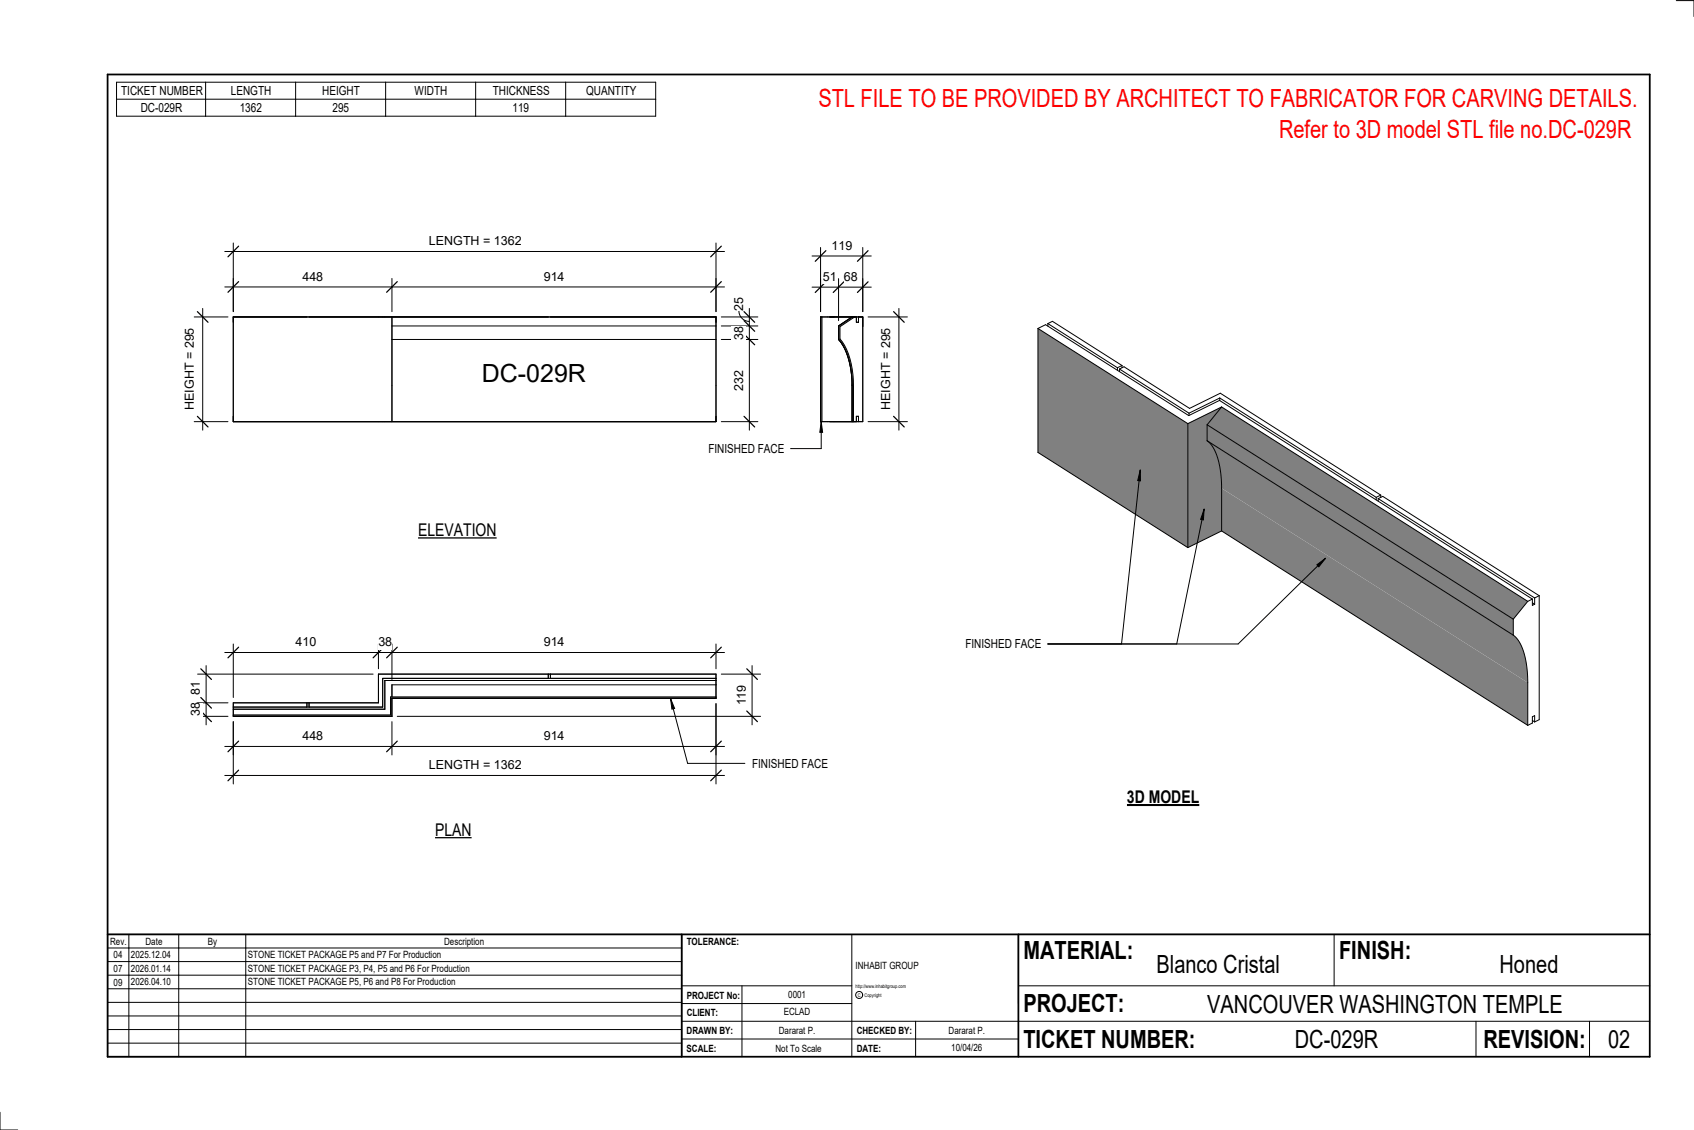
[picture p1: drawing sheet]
<svg xmlns="http://www.w3.org/2000/svg" width="914mm" height="610mm" viewBox="0 0 914 610" stroke-linecap="round" stroke-linejoin="round" font-family="sans-serif">
<g fill="#7c7c7c">
<path d="M443 171h1v56h-1z"/>
<path d="M453 176l7-5h1l-8 5v7a40 40 0 0 1 8 25v19h-1v-19a39 39 0 0 0-7-25z"/>
</g>
<g fill="none" stroke="#000" stroke-width=".54">
<path d="M126 171h260v56h-260zM212 176h174M212 171v56M443 171h23v56h-23zM444 171v56M460 171l-7 5v7M461 171l-8 5v7a40 40 0 0 1 8 25v19M462 171v3h1v-3M453 183l3 5 2 6 1 6 1 8M453 183l1 2M454 185h.1M454 185l1 1"/>
<path d="M455 186v1M455 187h.1M455 187l4 9 1 12M212 208v-25h174v25M460 208v19M462 227v-2h1v2"/>
</g>
<path d="M126 386h85v-10h175v1h-174v9h-86z" fill="#7c7c7c"/>
<path d="M126 379h78v-15h182v13h-174v9h-86zM166 379v2M167 379v2M212 376v-7h174v8M296 364v2M297 364v2M386 367h-178v16h-82M386 366h-179v15h-81M386 376h-175v10h-85" fill="none" stroke="#000" stroke-width=".54"/>
<g fill="#808080">
<path d="M652 238l165 105a21 21 0 0 1 7 15l1 10-166-105a35 35 0 0 0-6-24z"/>
<path d="M652 229l165 105v9l-165-105z"/>
<path d="M659 220l166 104-8 10-165-105z"/>
<path d="M659 263l166 105v23l-166-105z"/>
<path d="M641 229l18-9-7 9v9a22 22 0 0 1 7 15v9v24l-18 9z"/>
<path d="M560 177l81 52v66l-81-51z"/>
</g>
<g fill="none" stroke="#000" stroke-width=".54">
<path d="M438 155h32M443 150v18M453 150v23M466 150v18M560 177l81 52M560 177l4-2 78 49 16-8 169 107M560 177v67l81 51M566 175l2-2 38 24M566 175l37 23M566 175v1M603 198v2M604 199l3-1 35 22 17-8 86 55"/>
<path d="M604 199l38 24M604 199v1M606 197l-3 1M606 197v1M658 215l-16 8M658 215l85 53M658 215v1M659 220l166 104M659 220l-7 9M659 220l-18 9M641 229v66M642 223v1"/>
<path d="M652 238a29 29 0 0 1 7 22v26M652 238l165 105M652 229l165 105M652 229v9M743 268v2M744 269l2-1 85 53M744 269l84 54M744 269v1M745 267l-2 1M745 267v1M659 286l166 105M659 286l-18 9"/>
<path d="M817 334v9M825 324l-8 10M827 323v4l1-1M827 323l-2 1M827 325l1 1M828 323v3M831 321l-3 2M831 321v67l-3 1M817 343a29 29 0 0 1 8 22v26M827 389h1M828 389v-3l-1 1v3l-2 1"/>
</g>
<path d="M446 152l-6 6M456 152l-6 6M469 152l-6 6" fill="none" stroke="#000" stroke-width=".67"/>
<g fill="#fff">
<path d="M455 145h8v8h-8z"/>
<path d="M444 145h7v8h-7z"/>
</g>
<path d="M438 138h32M443 134v34M466 134v34" fill="none" stroke="#000" stroke-width=".54"/>
<path d="M446 135l-6 6M469 135l-6 6" fill="none" stroke="#000" stroke-width=".67"/>
<path d="M449 129h11v7h-11z" fill="#fff"/>
<path d="M469 171h21M485 166v66M469 227h21" fill="none" stroke="#000" stroke-width=".54"/>
<path d="M482 168l6 6M482 225l6 5" fill="none" stroke="#000" stroke-width=".67"/>
<g fill="#fff">
<path d="M474 177h8v44h-8z"/>
<path d="M260 194h57v15h-57z"/>
</g>
<path d="M121 155h270M126 150v18M212 150v18M386 150v18" fill="none" stroke="#000" stroke-width=".54"/>
<path d="M129 152l-6 6M214 152l-5 6M389 152l-5 6" fill="none" stroke="#000" stroke-width=".67"/>
<g fill="#fff">
<path d="M163 145h11v8h-11z"/>
<path d="M294 145h11v8h-11z"/>
</g>
<path d="M121 136h270M126 131v37M386 131v37" fill="none" stroke="#000" stroke-width=".54"/>
<path d="M129 133l-6 6M389 133l-5 6" fill="none" stroke="#000" stroke-width=".67"/>
<path d="M232 126h49v8h-49z" fill="#fff"/>
<path d="M389 176h20M389 171h20M399 168v2l2 2 3 1M404 166v66M389 183h20M389 227h20" fill="none" stroke="#000" stroke-width=".54"/>
<path d="M402 173l5 6M402 168l5 6M402 180l5 6M402 225l5 5" fill="none" stroke="#000" stroke-width=".67"/>
<g fill="#fff">
<path d="M395 160h8v8h-8z"/>
<path d="M395 176h8v7h-8z"/>
<path d="M395 200h8v11h-8z"/>
</g>
<path d="M105 171h18M109 166v66M105 227h18" fill="none" stroke="#000" stroke-width=".54"/>
<path d="M107 168l5 6M107 225l5 5" fill="none" stroke="#000" stroke-width=".67"/>
<path d="M99 177h7v44h-7z" fill="#fff"/>
<path d="M111 359v32M107 364h94M107 379h16M107 386h16" fill="none" stroke="#000" stroke-width=".54"/>
<path d="M108 361l6 6M108 376l6 6M108 384l6 5" fill="none" stroke="#000" stroke-width=".67"/>
<g fill="#fff">
<path d="M102 379h7v7h-7z"/>
<path d="M102 368h7v7h-7z"/>
</g>
<path d="M121 352h270M126 347v29M204 347v14M212 347v20M386 347v14" fill="none" stroke="#000" stroke-width=".54"/>
<path d="M129 349l-6 6M207 349l-6 6M214 349l-5 6M389 349l-5 6" fill="none" stroke="#000" stroke-width=".67"/>
<g fill="#fff">
<path d="M160 343h11v7h-11z"/>
<path d="M204 343h8v7h-8z"/>
<path d="M294 343h11v7h-11z"/>
</g>
<path d="M386 380v27M126 389v18M212 389v18M121 403h270" fill="none" stroke="#000" stroke-width=".54"/>
<path d="M129 400l-6 6M214 400l-5 6M389 400l-5 6" fill="none" stroke="#000" stroke-width=".67"/>
<g fill="#fff">
<path d="M294 393h11v8h-11z"/>
<path d="M163 393h11v8h-11z"/>
</g>
<path d="M406 359v32M389 364h22M214 386h197" fill="none" stroke="#000" stroke-width=".54"/>
<path d="M403 361l6 6M403 384l6 5" fill="none" stroke="#000" stroke-width=".67"/>
<path d="M397 370h7v11h-7z" fill="#fff"/>
<path d="M386 380v43M126 389v34M121 418h270" fill="none" stroke="#000" stroke-width=".54"/>
<path d="M129 415l-6 6M389 415l-5 6" fill="none" stroke="#000" stroke-width=".67"/>
<path d="M232 409h49v8h-49z" fill="#fff"/>
<g fill="none" stroke="#000" stroke-width=".54">
<path d="M905 0h9v9M460 504v66M720 504v28M891 504h-341v37M368 532h92M401 532v38M550 532h341M368 551h523M368 541h92M494 551v19M797 551v19M858 551v19"/>
<path d="M368 561h182M0 600v10h10"/>
<circle cx="464" cy="537" r="1.9"/>
</g>
<path d="M58 40h833v530h-833zM58 504h833M368 504v66M550 504v66" fill="none" stroke="#000" stroke-width=".96"/>
<g fill="#fff">
<path d="M652 534h192v15h-192z"/>
<path d="M513 562h17v6h-17z"/>
<path d="M425 533h10v6h-10z"/>
<path d="M423 543h15v6h-15z"/>
<path d="M420 553h20v6h-20z"/>
<path d="M624 513h68v15h-68z"/>
<path d="M809 513h33v15h-33z"/>
<path d="M512 553h20v6h-20z"/>
<path d="M699 553h45v15h-45z"/>
<path d="M442 45h443v16h-443z"/>
<path d="M868 553h12v15h-12z"/>
<path d="M61 512h5v6h-5z"/>
<path d="M61 520h5v6h-5z"/>
<path d="M61 527h5v6h-5z"/>
</g>
<path d="M58 504h310v66h-310zM58 519h310M58 511h310M70 504v66M96 504v66M133 504v66M58 533h310M58 526h310M58 555h310M58 548h310M58 541h310M58 563h310" fill="none" stroke="#000" stroke-width=".54"/>
<path d="M226 281h42v10h-42z" fill="#fff"/>
<path d="M226 290h42" fill="none" stroke="#000" stroke-width=".69" stroke-linecap="butt"/>
<path d="M235 442h20v11h-20z" fill="#fff"/>
<path d="M235 452h20" fill="none" stroke="#000" stroke-width=".69" stroke-linecap="butt"/>
<path d="M608 424h40v12h-40z" fill="#fff"/>
<path d="M608 434h39" fill="none" stroke="#000" stroke-width="1.1" stroke-linecap="butt"/>
<path d="M690 62h192v15h-192z" fill="#fff"/>
<path d="M63 44h291v19h-291zM63 54h291M111 44v19M160 44v19M208 44v19M257 44v19M305 44v19M443 227l1 6h-1zM443 227v15h-16" fill="none" stroke="#000" stroke-width=".54"/>
<path d="M443 227l1 6h-1z" fill="#000"/>
<path d="M382 238h41v8h-41z" fill="#fff"/>
<path d="M362 377l2 5-1 1z" fill="#000"/>
<path d="M362 377l2 5-1 1zM362 377l9 35h31" fill="none" stroke="#000" stroke-width=".54"/>
<path d="M406 408h41v8h-41z" fill="#fff"/>
<path d="M615 254l1 5h-2zM615 254l-10 93M650 275v5h-2zM650 275l-15 72M711 305l4-4-3 5zM715 301l-47 46h-102" fill="none" stroke="#000" stroke-width=".54"/>
<path d="M615 254l1 5h-2zM650 275v5h-2zM711 305l4-4-3 5z" fill="#000"/>
<path d="M521 344h41v7h-41z" fill="#fff"/>
<g font-size="13.5" fill="#f00">
<text x="442" y="58">STL FILE TO BE PROVIDED BY ARCHITECT TO FABRICATOR FOR CARVING DETAILS.</text>
<text x="690" y="75">Refer to 3D model STL file no.DC-029R</text>
</g>
<g font-size="13.5">
<text x="260" y="206">DC-029R</text>
<text x="552" y="517">MATERIAL:</text>
<text x="723" y="517">FINISH:</text>
<text x="624" y="525">Blanco Cristal</text>
<text x="809" y="525">Honed</text>
<text x="552" y="546">PROJECT:</text>
<text x="652" y="546">VANCOUVER WASHINGTON TEMPLE</text>
<text x="552" y="565">TICKET NUMBER:</text>
<text x="699" y="565">DC-029R</text>
<text x="801" y="565">REVISION:</text>
<text x="868" y="565">02</text>
</g>
<g font-size="9.4">
<text x="226" y="289">ELEVATION</text>
<text x="608" y="433">3D MODEL</text>
<text x="235" y="451">PLAN</text>
</g>
<g font-size="6.7">
<text x="65" y="51">TICKET NUMBER</text>
<text x="125" y="51">LENGTH</text>
<text x="174" y="51">HEIGHT</text>
<text x="224" y="51">WIDTH</text>
<text x="266" y="51">THICKNESS</text>
<text x="316" y="51">QUANTITY</text>
<text x="76" y="60">DC-029R</text>
<text x="129" y="60">1362</text>
<text x="179" y="60">295</text>
<text x="277" y="60">119</text>
<text x="232" y="132">LENGTH = 1362</text>
<text x="449" y="135">119</text>
<text x="163" y="151">448</text>
<text x="294" y="151">914</text>
<text x="444" y="152">51</text>
<text x="455" y="152">68</text>
<text x="401" y="168" transform="rotate(-90 401 168)">25</text>
<text x="401" y="183" transform="rotate(-90 401 183)">38</text>
<text x="401" y="211" transform="rotate(-90 401 211)">232</text>
<text x="105" y="221" transform="rotate(-90 105 221)">HEIGHT = 295</text>
<text x="480" y="221" transform="rotate(-90 480 221)">HEIGHT = 295</text>
<text x="382" y="244">FINISHED FACE</text>
<text x="160" y="349">410</text>
<text x="204" y="349">38</text>
<text x="294" y="349">914</text>
<text x="521" y="350">FINISHED FACE</text>
<text x="108" y="375" transform="rotate(-90 108 375)">81</text>
<text x="403" y="381" transform="rotate(-90 403 381)">119</text>
<text x="108" y="386" transform="rotate(-90 108 386)">38</text>
<text x="163" y="399">448</text>
<text x="294" y="399">914</text>
<text x="232" y="415">LENGTH = 1362</text>
<text x="406" y="414">FINISHED FACE</text>
</g>
<g font-size="5.4">
<text x="59" y="510">Rev.</text>
<text x="79" y="510">Date</text>
<text x="112" y="510">By</text>
<text x="240" y="510">Description</text>
<text x="371" y="510">TOLERANCE:</text>
<text x="61" y="517">04</text>
<text x="71" y="517">2025.12.04</text>
<text x="134" y="517">STONE TICKET PACKAGE P5 and P7 For Production</text>
<text x="61" y="525">07</text>
<text x="71" y="524">2026.01.14</text>
<text x="134" y="524">STONE TICKET PACKAGE P3, P4, P5 and P6 For Production</text>
<text x="462" y="523">INHABIT GROUP</text>
<text x="61" y="532">09</text>
<text x="71" y="532">2026.04.10</text>
<text x="134" y="532">STONE TICKET PACKAGE P5, P6 and P8 For Production</text>
<text x="371" y="539">PROJECT No:</text>
<text x="425" y="538">0001</text>
<text x="371" y="548">CLIENT:</text>
<text x="423" y="548">ECLAD</text>
<text x="371" y="558">DRAWN BY:</text>
<text x="420" y="558">Dararat P.</text>
<text x="462" y="558">CHECKED BY:</text>
<text x="512" y="558">Dararat P.</text>
<text x="371" y="567">SCALE:</text>
<text x="419" y="567">Not To Scale</text>
<text x="462" y="567">DATE:</text>
<text x="513" y="567">10/04/26</text>
</g>
<g font-size="2.7">
<text x="462" y="533">http://www.inhabitgroup.com</text>
<text x="463" y="538">C</text>
<text x="467" y="538">Copyright</text>
</g>
</svg>
